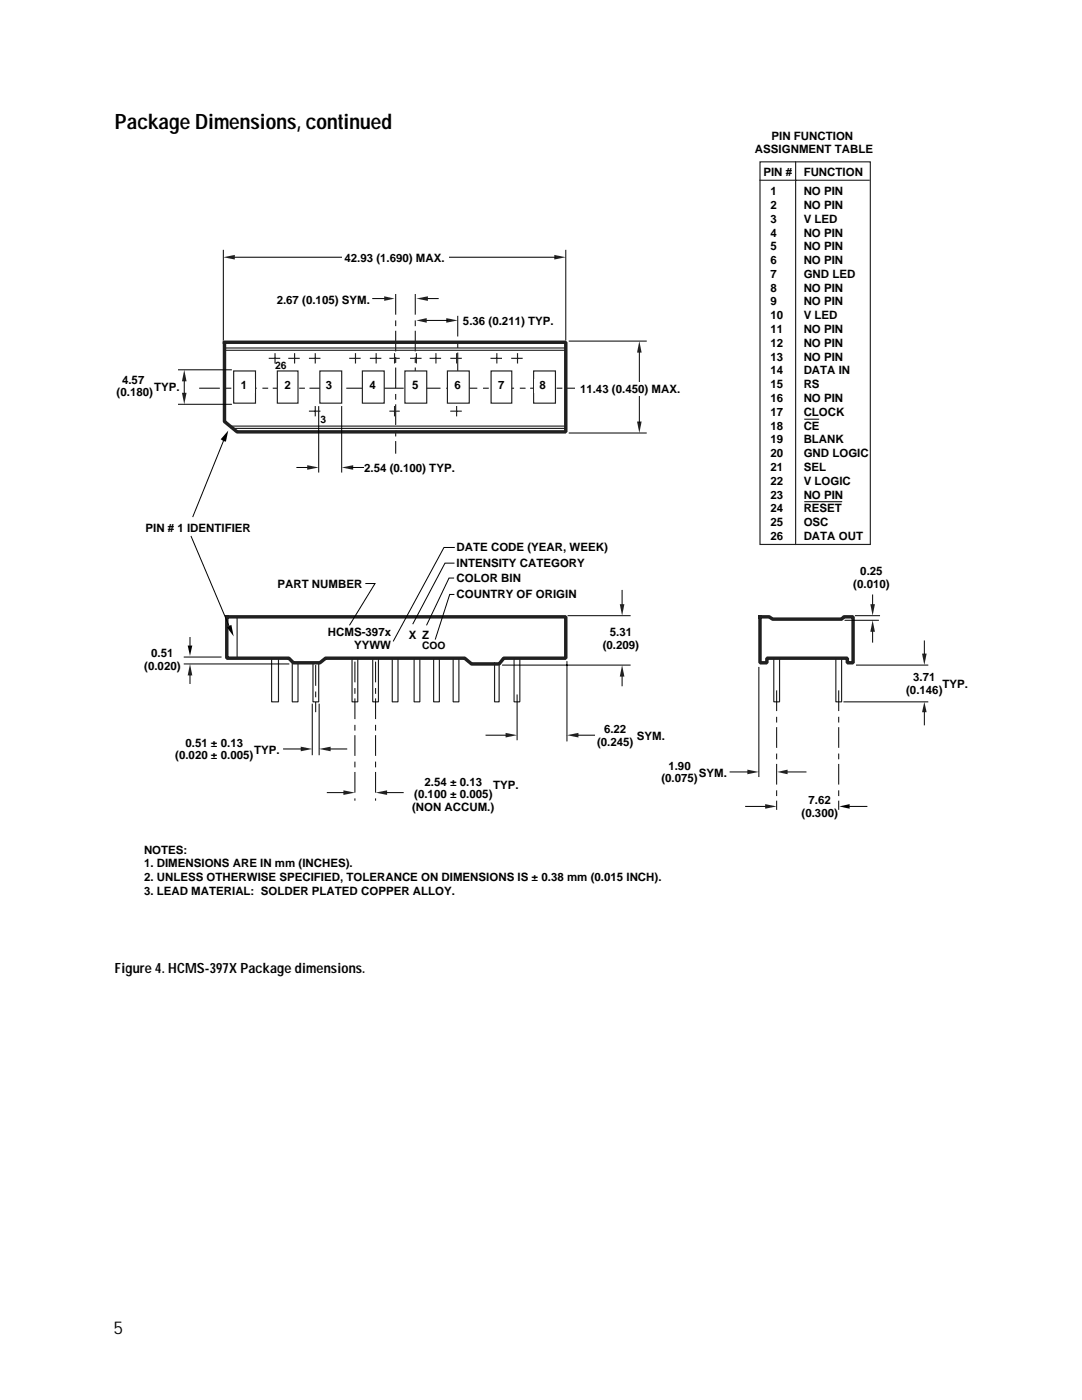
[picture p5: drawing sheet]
<svg xmlns="http://www.w3.org/2000/svg" width="216mm" height="279mm" viewBox="0 0 216 279" stroke-linecap="round" stroke-linejoin="round" font-family="sans-serif">
<path d="M37.5 128.8h.9l-.5 2.1z" fill="#000"/>
<path d="M37.9 127.2v1.6" fill="none" stroke="#000" stroke-width=".2"/>
<path d="M37.9 132.5l.5 2.3h-.9z" fill="#231f20"/>
<path d="M36.8 132.5h20.8M36.8 131.1h7.3M37.9 134.8v1.6M100.3 132.7h25.4M103.2 138.7v8.9M113.1 132v15.9M113.4 122.9h12.3" fill="none" stroke="#000" stroke-width=".2"/>
<path d="M47.3 123.1v8M54.2 131.4v8.7h1.4v-8.7M58.3 132.3v7.8h1.2v-7.8M62.4 132.3v7.8h1.2v-7.8M70.2 131.4v8.7h1.2v-8.7M74.4 131.4v8.7h1.1v-8.7M78.3 131.4v8.7h1.1v-8.7M82.6 131.4v8.7h1.2v-8.7M86.5 131.4v8.7h1.2v-8.7M90.4 131.4v8.7h1.2v-8.7M98.7 132.3v7.8h.9v-7.8M102.6 131.4v8.7h1.1v-8.7" fill="none" stroke="#231f20" stroke-width=".23"/>
<path d="M45.2 123.1h67.7v8.3h-12.4l-.9 1.1h-5.5l-1.4-1.1h-27.7l-1.2 .9h-5.3l-.9-.9h-12.4z" fill="none" stroke="#231f20" stroke-width=".69"/>
<path d="M63.7 149.5l2.3-.5v.9z" fill="#231f20"/>
<path d="M66 149.5h3.2" fill="none" stroke="#000" stroke-width=".2"/>
<path d="M60 149l2.3 .5-2.3 .4z" fill="#231f20"/>
<path d="M56.6 149.5h3.4" fill="none" stroke="#000" stroke-width=".2"/>
<path d="M74.9 158.2l2.3-.5v.9z" fill="#231f20"/>
<path d="M77.2 158.2h3.2" fill="none" stroke="#000" stroke-width=".2"/>
<path d="M68.5 157.7l2.3 .5-2.3 .4z" fill="#231f20"/>
<path d="M65.3 158.2h3.2" fill="none" stroke="#000" stroke-width=".2"/>
<path d="M113.1 146.7l2.3-.4v.9z" fill="#231f20"/>
<path d="M115.4 146.7h3.2" fill="none" stroke="#000" stroke-width=".2"/>
<path d="M100.9 146.3l2.3 .4-2.3 .5z" fill="#231f20"/>
<path d="M97 146.7h3.9" fill="none" stroke="#000" stroke-width=".2"/>
<path d="M123.7 120.6h.9l-.5 2.3z" fill="#231f20"/>
<path d="M124.1 117.8v2.8" fill="none" stroke="#000" stroke-width=".2"/>
<path d="M124.1 132.7l.5 2.3h-.9z" fill="#231f20"/>
<path d="M124.1 135v1.9M151.4 133.2v21.8M168.6 123.8h6.7M170.7 122.9h4.8M62.3 140.5v10.1M63.7 140.5v10.1" fill="none" stroke="#000" stroke-width=".2"/>
<path d="M63 132.7v9.4M70.8 132v27.8M74.9 132v27.8" fill="none" stroke="#000" stroke-width=".2" stroke-dasharray="4.1 1.1 1.1 .9" stroke-linecap="butt"/>
<path d="M154.4 131.4v8.7h1.1v-8.7M166.8 131.4v8.7h1.1v-8.7" fill="none" stroke="#231f20" stroke-width=".23"/>
<path d="M151.6 123.1h1.9l.7 .5h13.7l.5-.5h1.8v9.2h-1.1v-.9h-16.1v.9h-1.4z" fill="none" stroke="#231f20" stroke-width=".69"/>
<path d="M173.7 120.6h.9l-.5 2.3z" fill="#231f20"/>
<path d="M174.1 118.7v1.9" fill="none" stroke="#000" stroke-width=".2"/>
<path d="M174.1 123.8l.5 2.3h-.9z" fill="#231f20"/>
<path d="M174.1 126.1v2" fill="none" stroke="#000" stroke-width=".2"/>
<path d="M167.4 137.8v23.8" fill="none" stroke="#000" stroke-width=".2" stroke-dasharray="4.1 1.1 1.1 .9" stroke-linecap="butt"/>
<path d="M155.1 154.1l2.1-.5v.9z" fill="#231f20"/>
<path d="M157.2 154.1h3.6" fill="none" stroke="#000" stroke-width=".2"/>
<path d="M149.1 153.6l2.3 .5-2.3 .4z" fill="#231f20"/>
<path d="M170.9 132.7h14.2M145.7 154.1h3.4M168.4 140.1h16.7" fill="none" stroke="#000" stroke-width=".2"/>
<path d="M184 130.4h.9l-.5 2.3z" fill="#231f20"/>
<path d="M184.4 127.9v2.5" fill="none" stroke="#000" stroke-width=".2"/>
<path d="M184.4 140.1l.5 2h-.9z" fill="#231f20"/>
<path d="M184.4 142.1v2.6" fill="none" stroke="#000" stroke-width=".2"/>
<path d="M155 137.8v23.8" fill="none" stroke="#000" stroke-width=".2" stroke-dasharray="4.1 1.1 1.1 .9" stroke-linecap="butt"/>
<g fill="#231f20">
<path d="M89 63.5l2.3 .4-2.3 .5z"/>
<path d="M83.1 63.9l2-.4v.9z"/>
</g>
<path d="M85.1 63.9h4.2" fill="none" stroke="#000" stroke-width=".2"/>
<path d="M76.7 59.1l2 .5-2 .4z" fill="#231f20"/>
<path d="M44.6 50v17.8M74.4 59.6h2.3M113.6 68.1h15.3M113.6 86.4h15.3" fill="none" stroke="#000" stroke-width=".2"/>
<path d="M39.7 77.5h78M91.3 63v12" fill="none" stroke="#000" stroke-width=".2" stroke-dasharray="4.1 1.1 1.1 .9" stroke-linecap="butt"/>
<g fill="#231f20">
<path d="M44.6 51.3l2.3-.4v.9z"/>
<path d="M110.6 50.9l2.3 .4-2.3 .5z"/>
</g>
<path d="M46.9 51.3h63.9" fill="none" stroke="#000" stroke-width=".2"/>
<g fill="#231f20">
<path d="M127.6 68.1l.4 2.3h-.9z"/>
<path d="M127.1 84.1h.9l-.4 2.3z"/>
</g>
<path d="M127.6 70.4v14" fill="none" stroke="#000" stroke-width=".2"/>
<g fill="#231f20">
<path d="M36.8 73.8l.4 2.3h-.9z"/>
<path d="M36.3 78.4h.9l-.4 2.3z"/>
</g>
<path d="M36.8 76.1v2.3" fill="none" stroke="#000" stroke-width=".2"/>
<path d="M79 58.7v31.8M82.9 58.7v16.3" fill="none" stroke="#000" stroke-width=".2" stroke-dasharray="4.1 1.1 1.1 .9" stroke-linecap="butt"/>
<path d="M68.2 93.3l2.3-.5v1z" fill="#231f20"/>
<path d="M70.2 93.3h2.3" fill="none" stroke="#000" stroke-width=".2"/>
<path d="M61.3 92.8l2.3 .5-2.3 .5z" fill="#231f20"/>
<path d="M59.2 93.3h2.1" fill="none" stroke="#000" stroke-width=".2"/>
<path d="M44.8 68.3h68.1v17.9h-65.6l-2.5-2.1v-15.6" fill="none" stroke="#231f20" stroke-width=".69"/>
<path d="M45 69.4h67.7M45 69.9h67.7M46.2 85h66.7M46.2 85.5h66.7" fill="none" stroke="#231f20" stroke-width=".23"/>
<g fill="#fff" stroke="#231f20" stroke-width=".23">
<path d="M46.6 74h4.4v6.5h-4.4z"/>
<path d="M106.5 74h4.3v6.5h-4.3z"/>
<path d="M98 74h4.1v6.5h-4.1z"/>
<path d="M89.3 74h4.3v6.5h-4.3z"/>
<path d="M80.8 74h4.3v6.5h-4.3z"/>
<path d="M72.3 74h4.4v6.5h-4.4z"/>
<path d="M63.8 74h4.4v6.5h-4.4z"/>
<path d="M55.3 74h4.2v6.5h-4.2z"/>
</g>
<g fill="#fff">
<path d="M106.7 75.6h3.7v2.8h-3.7z"/>
<path d="M98.2 75.6h3.7v2.8h-3.7z"/>
<path d="M89.7 75.6h3.7v2.8h-3.7z"/>
<path d="M81.3 75.6h3.4v2.8h-3.4z"/>
<path d="M72.8 75.6h3.4v2.8h-3.4z"/>
<path d="M64.1 75.6h3.6v2.8h-3.6z"/>
<path d="M55.6 75.6h3.6v2.8h-3.6z"/>
<path d="M47.1 75.6h3.7v2.8h-3.7z"/>
</g>
<path d="M112.9 50v17.8M35.6 73.8h10.6M35.6 80.7h10.6M63.6 81.1v13.1M68.2 81.1v13.1" fill="none" stroke="#000" stroke-width=".2"/>
<path d="M83.1 59.6l2.3-.5v.9z" fill="#231f20"/>
<path d="M85.4 59.6h2M44.6 88l-6.1 15.1M38.1 107.1l7.6 17.8M73 116.5h1.8l-5 8.2M90.5 115.4h-.9l-4.5 9.3M90.6 118.6h-.9l-2.8 8.9M90.6 112.4h-1.8l-6.4 12.1M90.7 109.3h-2.1l-10.1 18.6" fill="none" stroke="#000" stroke-width=".2"/>
<path d="M45.5 85.9l-.4 2.2-1.1-.4zM45.2 125.2l1-.5 .4 2.3z" fill="#000"/>
<g fill="#fff">
<path d="M68.2 50.2h21.3v2.7h-21.3z"/>
<path d="M114.7 76.3h22.3v2.8h-22.3z"/>
</g>
<path d="M167.5 160.9l2-.4v.9z" fill="#000"/>
<path d="M169.5 160.9h3.5" fill="none" stroke="#000" stroke-width=".2"/>
<path d="M152.7 160.5l2.3 .4-2.3 .5z" fill="#231f20"/>
<path d="M148.8 160.9h3.9" fill="none" stroke="#000" stroke-width=".2"/>
<g fill="none" stroke="#231f20" stroke-width=".23">
<path d="M151.6 32.3h22.1v76.4h-22.1zM151.6 36h21.8M158.8 32.3v76.4M53.7 71.5h2.1M54.9 70.6v1.8M57.6 71.5h2.1M58.8 70.6v1.8M61.8 71.5h2M62.9 70.6v1.8M69.8 71.5h2M70.9 70.6v1.8M73.9 71.5h2.1"/>
<path d="M75.1 70.6v1.8M77.8 71.5h1.8M78.7 70.6v1.8M81.9 71.5h2.1M83.1 70.6v1.8M85.8 71.5h2.1M87 70.6v1.8M90 71.5h2M91.1 70.6v1.8M98 71.5h2.1M99.1 70.6v1.8M102.1 71.5h2.1"/>
<path d="M103.3 70.6v1.8M61.8 82.1h2M62.9 81.1v1.9M77.8 82.1h1.8M78.7 81.1v1.9M90 82.1h2M91.1 81.1v1.9M160.6 83.7h2.7M160.6 100.1h7.3"/>
</g>
<text font-size="4.2" x="22.9" y="25.8">Package Dimensions, continued</text>
<text font-size="3.5" x="22.6" y="266.1">5</text>
<text font-size="2.8" x="22.9" y="194.3">Figure 4. HCMS-397X Package dimensions.</text>
<g font-size="2.3">
<text x="154" y="27.9">PIN FUNCTION</text>
<text x="150.6" y="30.5">ASSIGNMENT TABLE</text>
<text x="152.3" y="35.1">PIN #</text>
<text x="160.4" y="35.1">FUNCTION</text>
<text x="153.7" y="39">1</text>
<text x="153.7" y="41.7">2</text>
<text x="160.4" y="39">NO PIN</text>
<text x="160.4" y="41.7">NO PIN</text>
<text x="153.7" y="44.5">3</text>
<text x="153.7" y="47.2">4</text>
<text x="160.4" y="44.5">V LED</text>
<text x="160.4" y="47.2">NO PIN</text>
<text x="68.7" y="52.3">42.93 (1.690) MAX.</text>
<text x="153.7" y="50">5</text>
<text x="153.7" y="52.7">6</text>
<text x="160.4" y="50">NO PIN</text>
<text x="160.4" y="52.7">NO PIN</text>
<text x="153.7" y="55.5">7</text>
<text x="153.7" y="58.2">8</text>
<text x="160.4" y="55.5">GND LED</text>
<text x="160.4" y="58.2">NO PIN</text>
<text x="55.2" y="60.7">2.67 (0.105) SYM.</text>
<text x="92.4" y="64.9">5.36 (0.211) TYP.</text>
<text x="153.7" y="61">9</text>
<text x="153.7" y="63.7">10</text>
<text x="160.4" y="61">NO PIN</text>
<text x="160.4" y="63.7">V LED</text>
<text x="153.7" y="66.5">11</text>
<text x="153.7" y="69.2">12</text>
<text x="153.7" y="72">13</text>
<text x="160.4" y="66.5">NO PIN</text>
<text x="160.4" y="69.2">NO PIN</text>
<text x="160.4" y="72">NO PIN</text>
<text x="24.4" y="76.6">4.57</text>
<text x="30.8" y="77.9">TYP.</text>
<text x="48.1" y="77.7">1</text>
<text x="56.8" y="77.7">2</text>
<text x="65" y="77.7">3</text>
<text x="73.7" y="77.7">4</text>
<text x="82.2" y="77.7">5</text>
<text x="90.7" y="77.7">6</text>
<text x="99.4" y="77.7">7</text>
<text x="107.7" y="77.7">8</text>
<text x="153.7" y="74.7">14</text>
<text x="153.7" y="77.5">15</text>
<text x="160.4" y="74.7">DATA IN</text>
<text x="160.4" y="77.5">RS</text>
<text x="23.3" y="79.1">(0.180)</text>
<text x="115.7" y="78.4">11.43 (0.450) MAX.</text>
<text x="153.7" y="80.2">16</text>
<text x="153.7" y="83">17</text>
<text x="160.4" y="80.2">NO PIN</text>
<text x="160.4" y="83">CLOCK</text>
<text x="153.7" y="85.7">18</text>
<text x="153.7" y="88.5">19</text>
<text x="160.4" y="85.7">CE</text>
<text x="160.4" y="88.5">BLANK</text>
<text x="72.7" y="94.2">2.54 (0.100) TYP.</text>
<text x="153.7" y="91.2">20</text>
<text x="153.7" y="94">21</text>
<text x="160.4" y="91.2">GND LOGIC</text>
<text x="160.4" y="94">SEL</text>
<text x="153.7" y="96.7">22</text>
<text x="153.7" y="99.5">23</text>
<text x="160.4" y="96.7">V LOGIC</text>
<text x="160.4" y="99.5">NO PIN</text>
<text x="29" y="106.1">PIN # 1 IDENTIFIER</text>
<text x="153.7" y="102.2">24</text>
<text x="153.7" y="105">25</text>
<text x="153.7" y="107.7">26</text>
<text x="160.4" y="102.2">RESET</text>
<text x="160.4" y="105">OSC</text>
<text x="160.4" y="107.7">DATA OUT</text>
<text x="91.1" y="113.2">INTENSITY CATEGORY</text>
<text x="91.1" y="110">DATE CODE (YEAR, WEEK)</text>
<text x="55.4" y="117.4">PART NUMBER</text>
<text x="91.1" y="116.2">COLOR BIN</text>
<text x="91.1" y="119.4">COUNTRY OF ORIGIN</text>
<text x="170.3" y="117.4">(0.010)</text>
<text x="171.7" y="114.8">0.25</text>
<text x="30.2" y="131.1">0.51</text>
<text x="65.4" y="127">HCMS-397x</text>
<text x="70.7" y="129.5">YYWW</text>
<text x="81.6" y="127.5">X Z</text>
<text x="120.3" y="129.5">(0.209)</text>
<text x="121.7" y="127">5.31</text>
<text x="28.8" y="133.7">(0.020)</text>
<text x="182.2" y="135.9">3.71</text>
<text x="188.1" y="137.3">TYP.</text>
<text x="180.8" y="138.5">(0.146)</text>
<text x="37" y="149">0.51 ± 0.13</text>
<text x="119.1" y="148.8">(0.245)</text>
<text x="120.5" y="146.3">6.22</text>
<text x="127.1" y="147.6">SYM.</text>
<text x="35" y="151.5">(0.020 ± 0.005)</text>
<text x="50.7" y="150.4">TYP.</text>
<text x="133.4" y="153.6">1.90</text>
<text x="139.4" y="155">SYM.</text>
<text x="82.2" y="161.9">(NON ACCUM.)</text>
<text x="82.7" y="159.3">(0.100 ± 0.005)</text>
<text x="84.7" y="156.8">2.54 ± 0.13</text>
<text x="98.4" y="157.5">TYP.</text>
<text x="132" y="156.1">(0.075)</text>
<text x="161.3" y="160.5">7.62</text>
<text x="159.9" y="163">(0.300)</text>
<text x="28.7" y="170.3">NOTES:</text>
<text x="28.7" y="173.1">1. DIMENSIONS ARE IN mm (INCHES).</text>
<text x="28.7" y="175.8">2. UNLESS OTHERWISE SPECIFIED, TOLERANCE ON DIMENSIONS IS ± 0.38 mm (0.015 INCH).</text>
<text x="28.7" y="178.6">3. LEAD MATERIAL: SOLDER PLATED COPPER ALLOY.</text>
</g>
<g font-size="2.1">
<text x="54.9" y="73.6">26</text>
<text x="63.9" y="84.4">3</text>
<text x="84.2" y="129.5">COO</text>
</g>
</svg>
